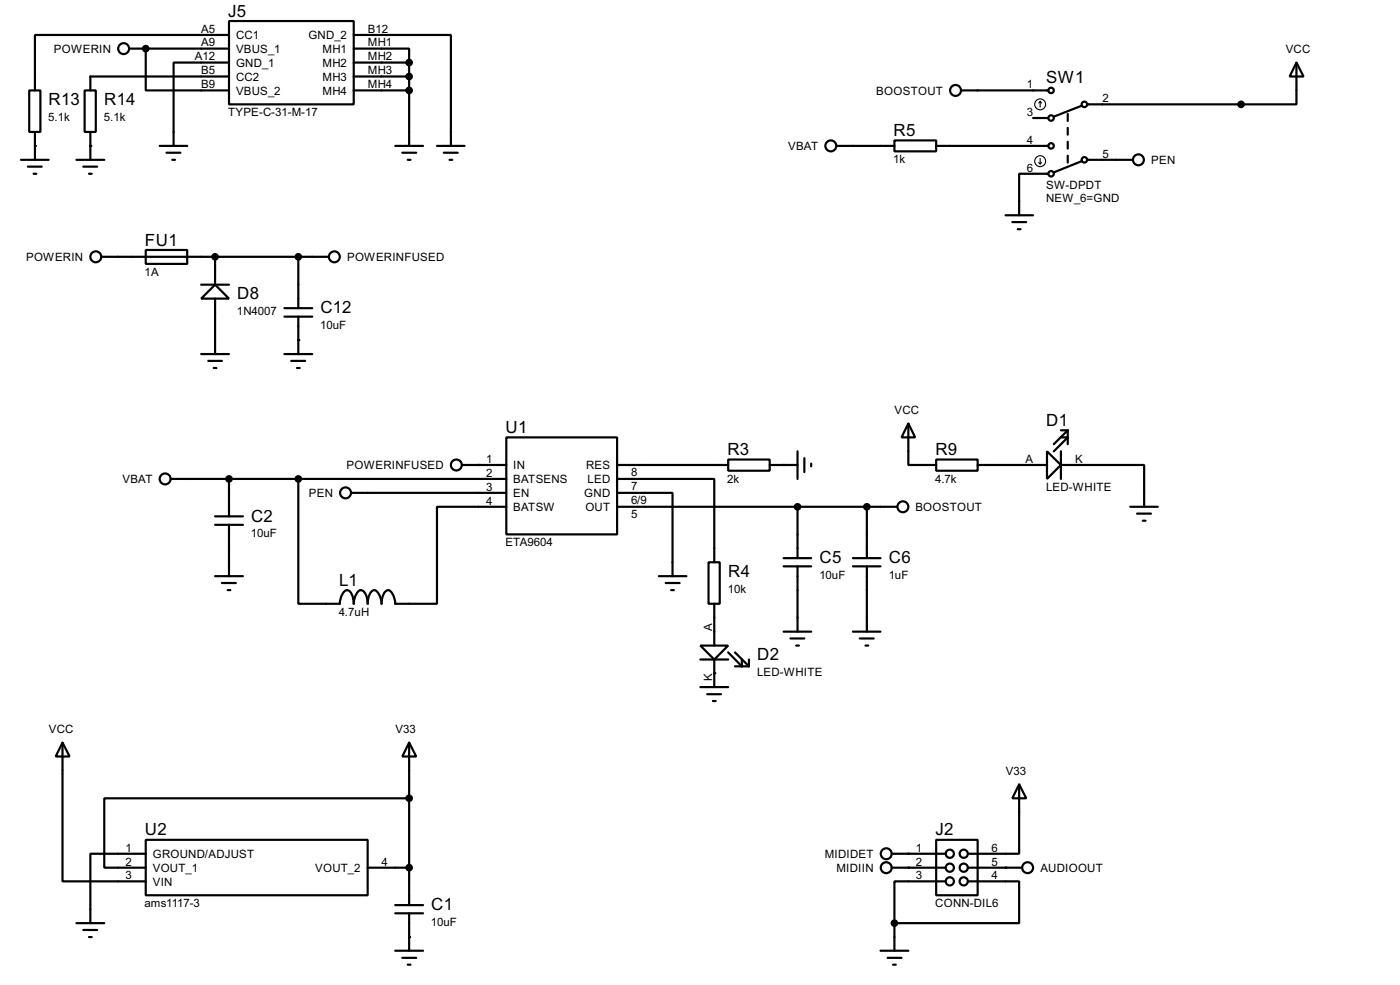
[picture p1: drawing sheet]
<svg xmlns="http://www.w3.org/2000/svg" width="256mm" height="180mm" viewBox="0 0 256 180" stroke-linecap="round" stroke-linejoin="round" font-family="sans-serif">
<g fill="none" stroke="#000" stroke-width=".4">
<path d="M5.4 16.6h2v7.6h-2zM15.5 16.6h2.1v7.6h-2.1zM23.7 8.9h18.3M26.7 8.9v7.7h15.3M42 3.9h22.8v15.2h-22.8zM42 11.5h-10.2v15.2M42 6.4h-35.6v10.2M42 14h-25.4v2.6M64.8 6.4h17.8v20.3M64.8 8.9h10.2v2.6M64.8 16.6h10.2M64.8 14h10.2"/>
<path d="M64.8 11.5h10.2M75 11.5v15.2M176.1 16.6h16M198.2 19.4l-5.1 2M237.5 11.5l1.3 2.5h-2.5zM237.5 11.5v7.6h-38.3M3.9 29.3h5M5.1 30.5h2.6M6.2 31.8h.5M6.4 24.2v5.1M14 29.3h5.1M15.3 30.5h2.5"/>
<path d="M16.3 31.8h.5M16.6 24.2v5.1M29.3 26.7h5M30.5 28h2.6M31.6 29.3h.5M72.4 26.7h5.1M73.7 28h2.6M74.7 29.3h.5M80.1 26.7h5M81.3 28h2.6M82.4 29.3h.5M153.2 26.7h10.7"/>
<path d="M163.9 25.7h7.6v2h-7.6zM171.5 26.7h20.6M184.2 39.4h5.1M189.3 21.6h2.8M192.1 31.8h-5.4v7.6M195.6 20.9v1.3M195.6 23.4v1.3M195.6 26v1.2M195.6 28.5v1.3M198.2 29.5l-5.1 2.1M199.2 29.3h8.4M18.6 47h41.7"/>
<path d="M26.7 45.8h7.6v2.5h-7.6zM36.9 54.7l2.5-2.6 2.6 2.6zM36.9 52.1h5.1M39.4 47v5.1M39.4 54.7v10.1M52.1 56.4h5.1M52.1 58h5.1M54.7 47v9.4M54.7 58v6.8M185.5 40.7h2.5M186.5 42h.5M36.9 64.8h5.1"/>
<path d="M38.2 66.1h2.5M39.2 67.4h.5M52.1 64.8h5.1M53.4 66.1h2.5M54.4 67.4h.5M166.4 77.5l1.3 2.6h-2.5zM166.4 77.5v7.6h5.1M194.4 78.8h1.2M195.6 78.8l-2.5 2.5M195.6 78.8v2.5M31.3 87.7h61.5M39.4 94.5h5.1"/>
<path d="M39.4 96.1h5.1M42 87.7v6.8M42 96.1v9.4M54.7 87.7v22.8h7.6a2.58 2.58 0 0 1 1.3-2.5 2.27 2.27 0 0 1 1.2 2.5 2.65 2.65 0 0 1 1.3-2.5 2.24 2.24 0 0 1 1.3 2.5 2.27 2.27 0 0 1 1.2-2.5 2.66 2.66 0 0 1 1.3 2.5 2.27 2.27 0 0 1 1.3-2.5 2.65 2.65 0 0 1 1.2 2.5h7.7v-17.7h12.7M64.3 90.2h28.5M84.6 85.1h8.2M92.8 80.1h20.3v17.7h-20.3zM113.1 90.2h10.1v15.3M113.1 87.7h17.8v15.2M113.1 85.1h20.3M113.1 92.8h51.3M133.4 84.1h7.6v2.1h-7.6z"/>
<path d="M141 85.1h5.1M146.1 82.6v5.1M146.1 92.8v9.4M147.4 83.9v2.5M148.6 84.9v.5M158.8 92.8v9.4M171.5 84.1h7.6v2.1h-7.6zM179.1 85.1h12.7M191.8 82.6l2.6 2.5-2.6 2.6zM194.4 85.1h15.2v7.7M194.4 82.6v5.1M194.4 80.1h1.2l-2.5 2.5"/>
<path d="M207.1 92.8h5M208.3 94h2.6M209.4 95.3h.5M39.4 105.5h5.1M40.7 106.7h2.5M41.7 108h.5M120.7 105.5h5.1M122 106.7h2.5M123 108h.5M128.3 118.2h5.1l-2.5 2.5zM129.8 102.9h2.1v7.6h-2.1zM130.9 110.5v7.7"/>
<path d="M133.4 119.4l2.5 2.6v-1.3M134.7 119.4l2.5 2.6M143.6 102.2h5M143.6 103.7h5M143.6 115.6h5M144.8 116.9h2.6M145.9 118.2h.5M146.1 103.7v11.9M156.3 102.2h5M156.3 103.7h5M156.3 115.6h5M157.5 116.9h2.6"/>
<path d="M158.6 118.2h.5M158.8 103.7v11.9M11.5 135.9l1.3 2.6h-2.6zM11.5 135.9v25.4h15.2M75 135.9l1.3 2.6h-2.6zM75 135.9v29.8M128.3 125.8h5.1M128.3 120.7h5.1M129.6 127.1h2.5M130.6 128.3h.5M130.9 120.7v5.1M134.7 122h2.5"/>
<path d="M137.2 120.7v1.3M26.7 153.7h40.7v10.2h-40.7zM26.7 156.3h-10.1v12.7M67.4 158.8h7.6M75 146.1h-55.9v12.7h7.6M163.4 158.8h9.9M163.4 156.3h9.9M171.5 153.7h7.6v10.2h-7.6zM177.3 158.8h10M186.7 143.6l1.3 2.5h-2.5zM186.7 143.6v12.7h-9.4M14 169h5.1"/>
<path d="M15.3 170.2h2.5M16.3 171.5h.5M72.4 174h5.1M72.4 165.7h5.1M72.4 167.2h5.1M73.7 175.3h2.6M74.7 176.6h.5M75 167.2v6.8M161.3 174h5.1M162.6 175.3h2.6M163.6 176.6h.5M163.9 169v5"/>
<path d="M173.3 161.3h-9.4v7.7M177.3 161.3h9.4v7.7h-22.8"/>
<circle cx="22.6" cy="8.9" r="1"/>
<circle cx="175" cy="16.6" r="1"/>
<circle cx="192.5" cy="16.6" r=".5"/>
<circle cx="198.6" cy="19.1" r=".5"/>
<circle cx="152.2" cy="26.7" r="1"/>
<circle cx="192.5" cy="21.6" r=".5"/>
<circle cx="192.5" cy="31.8" r=".5"/>
<circle cx="192.5" cy="26.7" r=".5"/>
<circle cx="198.6" cy="29.3" r=".5"/>
<circle cx="208.5" cy="29.3" r="1"/>
<circle cx="17.5" cy="47" r="1"/>
<circle cx="61.2" cy="47" r="1"/>
<circle cx="30.2" cy="87.7" r="1"/>
<circle cx="63.3" cy="90.2" r="1"/>
<circle cx="83.6" cy="85.1" r="1"/>
<circle cx="165.4" cy="92.8" r="1"/>
<circle cx="162.3" cy="158.8" r="1"/>
<circle cx="162.3" cy="156.3" r="1"/>
<circle cx="174" cy="158.8" r=".75"/>
<circle cx="174" cy="156.3" r=".75"/>
<circle cx="176.5" cy="156.3" r=".75"/>
<circle cx="176.5" cy="158.8" r=".75"/>
<circle cx="188.2" cy="158.8" r="1"/>
<circle cx="174" cy="161.3" r=".75"/>
<circle cx="176.5" cy="161.3" r=".75"/>
</g>
<g fill="#000">
<circle cx="26.7" cy="8.9" r=".2"/>
<circle cx="6.4" cy="26.7" r=".2"/>
<circle cx="16.6" cy="26.7" r=".2"/>
<circle cx="54.7" cy="62.3" r=".2"/>
<circle cx="87.7" cy="85.1" r=".2"/>
<circle cx="143.6" cy="85.1" r=".2"/>
<circle cx="130.9" cy="123.2" r=".2"/>
<circle cx="166.4" cy="158.8" r=".2"/>
<circle cx="166.4" cy="156.3" r=".2"/>
<circle cx="184.2" cy="158.8" r=".2"/>
<circle cx="75" cy="171.5" r=".2"/>
</g>
<g fill="#000" stroke="#000" stroke-width=".4">
<circle cx="26.7" cy="8.9" r=".5"/>
<circle cx="74.9" cy="14" r=".5"/>
<circle cx="74.9" cy="16.6" r=".5"/>
<circle cx="74.9" cy="11.5" r=".5"/>
<circle cx="227.3" cy="19.1" r=".5"/>
<circle cx="39.4" cy="47" r=".5"/>
<circle cx="54.6" cy="47" r=".5"/>
<circle cx="41.9" cy="87.7" r=".5"/>
<circle cx="54.6" cy="87.7" r=".5"/>
<circle cx="146.1" cy="92.8" r=".5"/>
<circle cx="158.8" cy="92.8" r=".5"/>
<circle cx="74.9" cy="146.1" r=".5"/>
<circle cx="74.9" cy="158.8" r=".5"/>
<circle cx="163.8" cy="169" r=".5"/>
</g>
<g fill="none" stroke="#000" stroke-width=".2">
<path d="M190.6 18.6v1M190.6 18.6l.2 .3M190.6 18.6l-.3 .3M190.3 29.8l.3 .2M190.6 29v1M190.8 29.8l-.2 .2"/>
<circle cx="190.5" cy="19.1" r="1"/>
<circle cx="190.5" cy="29.5" r="1"/>
</g>
<g font-size="3.5">
<text x="41.8" y="3">J5</text>
<text x="191.7" y="15.2">SW1</text>
<text x="8.9" y="19.2">R13</text>
<text x="19.1" y="19.2">R14</text>
<text x="163.7" y="24.9">R5</text>
<text x="26.6" y="45">FU1</text>
<text x="43.5" y="54.8">D8</text>
<text x="58.7" y="57.4">C12</text>
<text x="191.7" y="78">D1</text>
<text x="92.6" y="79.3">U1</text>
<text x="133.3" y="83.3">R3</text>
<text x="171.4" y="83.3">R9</text>
<text x="46" y="95.5">C2</text>
<text x="62.1" y="107.2">L1</text>
<text x="133.4" y="105.6">R4</text>
<text x="150.2" y="103.1">C5</text>
<text x="162.9" y="103.1">C6</text>
<text x="138.7" y="120.9">D2</text>
<text x="26.6" y="152.9">U2</text>
<text x="171.4" y="152.9">J2</text>
<text x="79" y="166.6">C1</text>
</g>
<g font-size="2.4">
<text x="36.8" y="6">A5</text>
<text x="67.4" y="6">B12</text>
<text x="9.9" y="9.7">POWERIN</text>
<text x="35.7" y="11.1">A12</text>
<text x="36.8" y="8.5">A9</text>
<text x="43.2" y="7.2">CC1</text>
<text x="43.2" y="9.7">VBUS_1</text>
<text x="56.5" y="7.2">GND_2</text>
<text x="59.1" y="9.7">MH1</text>
<text x="67.4" y="8.5">MH1</text>
<text x="67.4" y="11.1">MH2</text>
<text x="235.5" y="9.7">VCC</text>
<text x="36.8" y="13.6">B5</text>
<text x="36.8" y="16.2">B9</text>
<text x="43.2" y="12.3">GND_1</text>
<text x="43.2" y="14.8">CC2</text>
<text x="43.2" y="17.3">VBUS_2</text>
<text x="59.1" y="12.3">MH2</text>
<text x="59.1" y="14.8">MH3</text>
<text x="59.1" y="17.3">MH4</text>
<text x="67.4" y="13.6">MH3</text>
<text x="67.4" y="16.2">MH4</text>
<text x="160.5" y="17.3">BOOSTOUT</text>
<text x="188.1" y="16.2">1</text>
<text x="8.9" y="22.2">5.1k</text>
<text x="19.1" y="22.2">5.1k</text>
<text x="41.8" y="21.3">TYPE-C-31-M-17</text>
<text x="188.1" y="21.2">3</text>
<text x="202" y="18.7">2</text>
<text x="144.4" y="27.5">VBAT</text>
<text x="163.7" y="29.9">1k</text>
<text x="188.1" y="26.3">4</text>
<text x="202" y="28.9">5</text>
<text x="188.1" y="31.4">6</text>
<text x="191.6" y="34.5">SW-DPDT</text>
<text x="210.9" y="30">PEN</text>
<text x="191.6" y="37">NEW_6=GND</text>
<text x="4.8" y="47.8">POWERIN</text>
<text x="63.6" y="47.8">POWERINFUSED</text>
<text x="26.5" y="50.5">1A</text>
<text x="43.4" y="57.7">1N4007</text>
<text x="58.7" y="60.3">10uF</text>
<text x="163.9" y="75.8">VCC</text>
<text x="22.4" y="88.5">VBAT</text>
<text x="63.5" y="85.9">POWERINFUSED</text>
<text x="89.1" y="84.7">1</text>
<text x="89.1" y="87.3">2</text>
<text x="89.1" y="89.8">3</text>
<text x="94" y="85.9">IN</text>
<text x="94" y="88.5">BATSENS</text>
<text x="107.4" y="85.9">RES</text>
<text x="107.6" y="88.5">LED</text>
<text x="115.6" y="87.1">8</text>
<text x="115.6" y="89.6">7</text>
<text x="133.2" y="88.4">2k</text>
<text x="171.3" y="88.4">4.7k</text>
<text x="187.8" y="84.7">A</text>
<text x="191.6" y="89.9">LED-WHITE</text>
<text x="196.9" y="84.7">K</text>
<text x="56.6" y="91">PEN</text>
<text x="89.1" y="92.4">4</text>
<text x="94" y="91">EN</text>
<text x="94" y="93.6">BATSW</text>
<text x="107" y="91">GND</text>
<text x="107.2" y="93.6">OUT</text>
<text x="115.6" y="92.2">6/9</text>
<text x="115.6" y="94.8">5</text>
<text x="167.7" y="93.6">BOOSTOUT</text>
<text x="45.9" y="98.4">10uF</text>
<text x="92.6" y="100">ETA9604</text>
<text x="150.1" y="106">10uF</text>
<text x="162.8" y="106">1uF</text>
<text x="62.1" y="112.7">4.7uH</text>
<text x="133.4" y="108.5">10k</text>
<text x="130.5" y="115.6" transform="rotate(-90 130.5 115.6)">A</text>
<text x="130.5" y="124.6" transform="rotate(-90 130.5 124.6)">K</text>
<text x="138.7" y="123.8">LED-WHITE</text>
<text x="8.9" y="134.2">VCC</text>
<text x="72.4" y="134.2">V33</text>
<text x="184.2" y="141.8">V33</text>
<text x="23" y="155.9">1</text>
<text x="167.8" y="155.9">1</text>
<text x="181.7" y="155.9">6</text>
<text x="23" y="158.4">2</text>
<text x="23" y="160.9">3</text>
<text x="28" y="157.1">GROUND/ADJUST</text>
<text x="28" y="159.6">VOUT_1</text>
<text x="57.7" y="159.6">VOUT_2</text>
<text x="69.9" y="158.4">4</text>
<text x="151.1" y="157.1">MIDIDET</text>
<text x="153.2" y="159.6">MIDIIN</text>
<text x="167.8" y="158.4">2</text>
<text x="167.8" y="160.9">3</text>
<text x="181.7" y="158.4">5</text>
<text x="181.7" y="160.9">4</text>
<text x="190.6" y="159.6">AUDIOOUT</text>
<text x="26.5" y="166.1">ams1117-3</text>
<text x="28" y="162.1">VIN</text>
<text x="171.3" y="166.1">CONN-DIL6</text>
<text x="79" y="169.5">10uF</text>
</g>
</svg>
